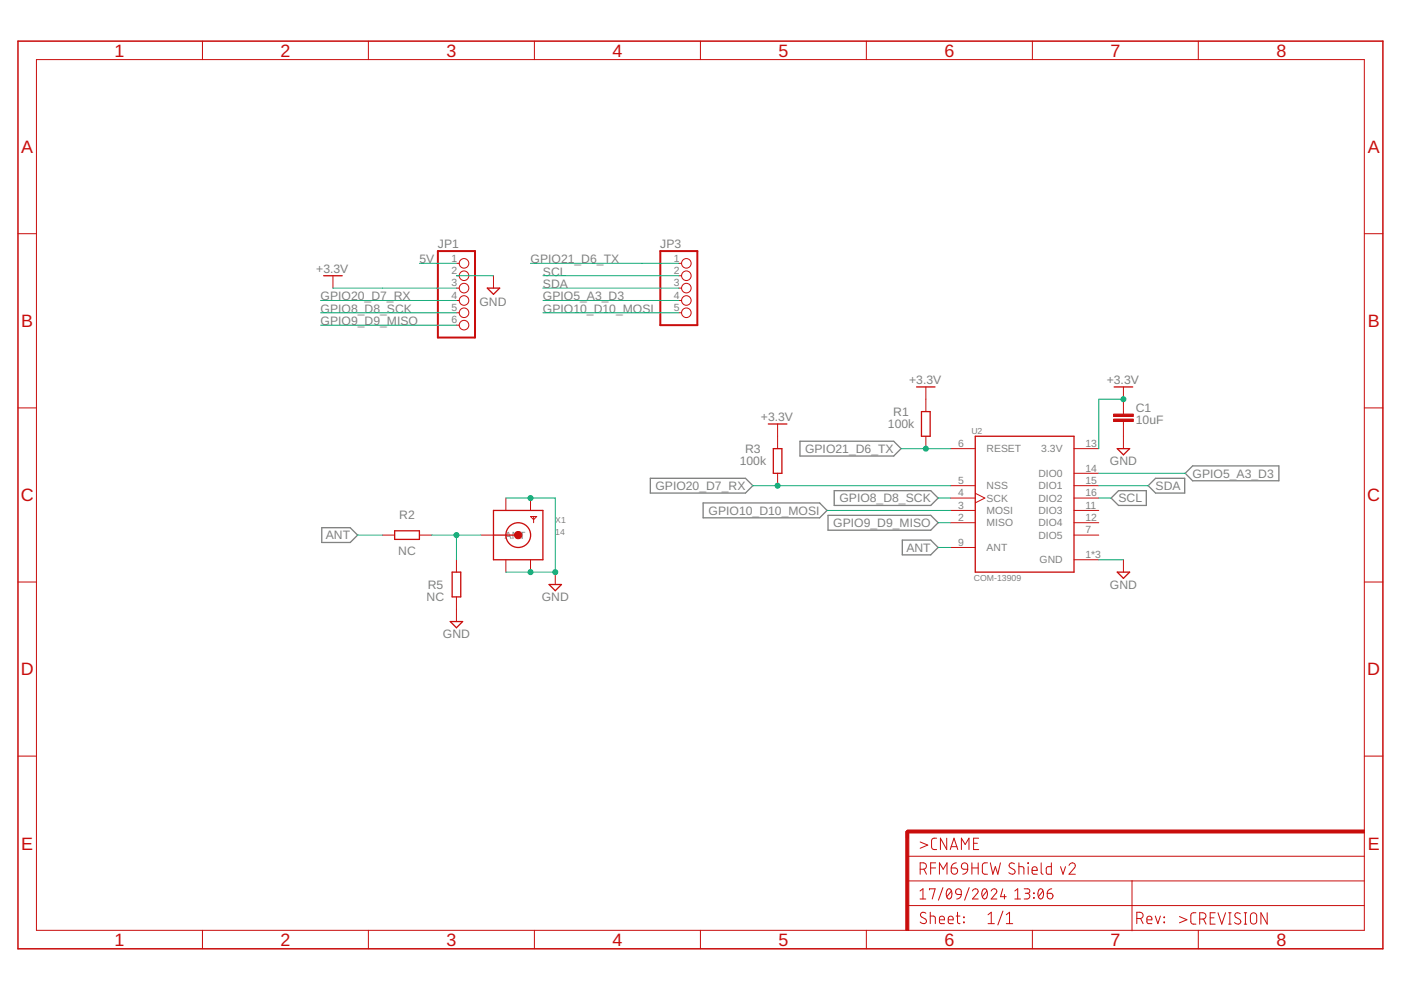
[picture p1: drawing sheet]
<svg xmlns="http://www.w3.org/2000/svg" width="297mm" height="210mm" viewBox="0 0 297 210" stroke-linecap="round" stroke-linejoin="round" font-family="sans-serif">
<path d="M169.6 93.6h19.9l1.6 1.5-1.6 1.6h-19.9zM68.2 111.9h6.1l1.5 1.6-1.5 1.5h-6.1zM137.9 101.4h20.2l1.5 1.6-1.5 1.5h-20.2zM149.1 106.6h24.7l1.5 1.6-1.5 1.6h-24.7zM175.6 109.3h21.7l1.6 1.5-1.6 1.6h-21.7zM176.9 104h20.4l1.6 1.6-1.6 1.6h-20.4zM191.3 114.5h6l1.6 1.6-1.6 1.5h-6zM235.6 105.6l1.6-1.6h5.8v3.2h-5.8zM243.4 103l1.6-1.6h6.2v3.1h-6.2zM251.3 100.4l1.6-1.6h18.2v3.1h-18.2z" fill="none" stroke="#808080" stroke-width=".28"/>
<path d="M92.8 53.2h7.9v18.4h-7.9zM140 53.2h7.8v15.7h-7.8z" fill="none" stroke="#c90d0c" stroke-width=".42"/>
<g fill="none" stroke="#c90d0c" stroke-width=".21">
<path d="M7.7 12.6h281.6v184.7h-281.6zM42.9 8.7v3.9M78.1 8.7v3.9M113.3 8.7v3.9M148.5 8.7v3.9M183.7 8.7v3.9M218.9 8.7v3.9M254.1 8.7v3.9M3.8 49.6h3.9M70.6 58.5v2.6M96.8 55.8h.5M96.8 58.5h.5"/>
<path d="M104.6 58.5v2.6M143.9 55.8h.6M143.9 58.5h.6M289.3 49.6h3.9M96.8 61.1h.5M96.8 63.7h.5M96.8 66.3h.5M96.8 68.9h.5M143.9 61.1h.6M143.9 63.7h.6M143.9 66.3h.6M3.8 86.5h3.9"/>
<path d="M164.9 89.9v5.2M196.3 82v5.3M196.3 92.5v2.6M201.5 95.1h5.3M227.7 95.1h5.3M238.2 82v5.8M238.2 89.4v5.7M289.3 86.5h3.9M81.1 113.5h2.6M88.9 113.5h2.6M96.8 118.7v2.6M102 113.5h2.6"/>
<path d="M107.3 105.6v2.6M107.3 118.7v2.6M112.5 109.5h1.3l-.7 .7zM112.5 105.6v2.6M112.5 118.7v2.6M113.1 109.5v1.3M164.9 100.4v2.6M201.5 110.8h5.3M201.5 103h5.3M201.5 105.6h5.3M201.5 116.1h5.3M201.5 108.2h5.3"/>
<path d="M206.8 104.6l2 1-2 1M227.7 118.7h5.3M227.7 100.4h5.3M227.7 110.8h5.3M227.7 103h5.3M227.7 105.6h5.3M227.7 108.2h5.3M227.7 113.5h5.3M238.2 118.7v2.6M3.8 123.4h3.9M96.8 126.6v5.2M117.7 121.3v2.6"/>
<path d="M289.3 123.4h3.9M3.8 160.3h3.9M195.1 178.5l1.6 .7-1.6 .7M198.6 177.7l-.8 .1-.3 .4 .1 1.7 .5 .2h.5M200.7 177.7v2.4l-1.3-2.4v2.4M201.7 179.5h1.2M206.4 178.8h.8M207.5 177.7h-1.1v2.4h1.1M289.3 160.3h3.9M42.9 197.3v3.9M78.1 197.3v3.9M113.3 197.3v3.9"/>
<path d="M148.5 197.3v3.9M183.7 197.3v3.9M192.4 192h96.9M192.4 186.8h96.9M192.4 181.5h96.9M195.1 188.9l.6-.5v2.2M195.1 190.6h1.2M195.1 184.3a1.18 1.18 0 0 0 1.2-.3l.1-.4-.1-.4a1.18 1.18 0 0 0-1.2-.3v2.5M195.9 184.3l.5 1.1M196.3 193.6a.6 .6 0 0 0-.9-.1 .6 .6 0 0 0 0 .9l.8 .4a.6 .6 0 0 1 0 .9 .6 .6 0 0 1-.9 0l-.2-.2M197.1 188.7v-.3h1.2l-.6 2.2M197.2 194.2l1 .2 .1 1.4"/>
<path d="M197.2 193.4v2.4M197.3 184h1.1M198.4 182.9h-1.1v2.5M199.2 195h1a.56 .56 0 0 0-.3-.7 .56 .56 0 0 0-.7 .5l.1 .9 .9 .1M199.2 185.4v-2.5l.8 1.4 .8-1.4v2.5M199.9 188.2l-.9 2.7M200.9 188.6l.1-.1a.91 .91 0 0 1 .8 1.3 .61 .61 0 0 1-.6 .8 .61 .61 0 0 1-.6-.8v-.5zM201 195h1.1a.56 .56 0 0 0-.4-.7 .56 .56 0 0 0-.7 .5l.1 .9 1 .1M201.5 180.1l.8-2.4 .8 2.4M201.7 184h.8a.68 .68 0 0 1 .5 .8 .68 .68 0 0 1-.7 .6 .68 .68 0 0 1-.6-.7zM201.7 188.9l-1 1.2M202.7 188.7a.61 .61 0 0 1 .7-.2 .61 .61 0 0 1 .4 .5v.7h-.7a.59 .59 0 0 1-.4-1z"/>
<path d="M202.7 194.2h.8M202.8 182.9l-.8 .4-.3 .7M203 193.4v2.2l.5 .2M203.8 189.7l-.3 .6-.7 .3M203.8 180.1v-2.4l.8 1.3 .8-1.3v2.4M204 183.2a.67 .67 0 0 1 .7-.2 .67 .67 0 0 1 .5 .6v.7h-.8a.65 .65 0 0 1-.4-1.1zM204.3 194.4l.1 .2zM204.3 195.5l.1 .1zM205.2 184.3l-.3 .7-.8 .4M205.5 188.2l-1 2.7M206.1 184h1.3M206.1 182.9v2.5"/>
<path d="M206.2 188.9a.59 .59 0 0 1 .8-.5 .59 .59 0 0 1 .2 1l-1 1.2h1.2M207.4 182.9v2.5M208.4 188.6l.2-.1a.91 .91 0 0 1 .7 1.3 .61 .61 0 0 1-.5 .8 .61 .61 0 0 1-.6-.8v-.5zM209.3 188.9l-1 1.2M209.4 182.9l-.8 .1-.3 .5 .1 1.6 .3 .2 .7 .1M209.5 194l.7-.6v2.4M209.5 195.8h1.3M210 182.9l.5 2.5 .5-1.7 .6 1.7 .5-2.5M210.1 188.9a.59 .59 0 0 1 .9-.5 .59 .59 0 0 1 .2 1l-1.1 1.2h1.2M212.6 188.4l-.5 1.7h1.2M212.6 193.2l-1 2.9M213 189.7v.9"/>
<path d="M213.4 195.8h1.3M213.4 194l.6-.6v2.4M215.1 183.2a.61 .61 0 0 0-.9-.2 .61 .61 0 0 0 0 1l.7 .4a.6 .6 0 0 1 .1 .9 .6 .6 0 0 1-.9-.1l-.2-.2M215.2 190.6h1.2M215.2 188.9l.6-.5v2.2M216 183.7h.7l.4 .3v1.4M216 182.9v2.5M217.1 188.4h.8a.48 .48 0 0 1 .4 .5 .48 .48 0 0 1-.4 .5h-.5M217.7 189.4a.6 .6 0 0 1 .7 .6 .6 .6 0 0 1-.7 .6h-.6M217.9 182.9l.2 .2zM218 183.7v1.7M218.8 184.6h1.1a.56 .56 0 0 0-.4-.8 .56 .56 0 0 0-.7 .5l.1 1 1 .1"/>
<path d="M218.9 197.3v3.9M219.1 189.3l.2 .2zM219.1 190.3l.2 .1zM220.3 188.6l.2-.1a.91 .91 0 0 1 .7 1.3 .61 .61 0 0 1-.5 .8 .61 .61 0 0 1-.6-.8v-.5zM220.7 182.9l.1 2.2 .3 .3M221.1 188.9l-.9 1.2M222 189.4h.8a.6 .6 0 0 1 .4 .7 .6 .6 0 0 1-.6 .5 .6 .6 0 0 1-.6-.6zM222.9 182.9v2.5l-.8-.1-.3-.3 .1-1 .3-.3h.7M223 188.4l-.7 .3-.3 .7M224.9 183.7l.5 1.7 .5-1.7M226.7 183.5a.66 .66 0 0 1 .9-.5 .66 .66 0 0 1 .2 1l-1.1 1.4h1.3M240 186.8v10.6"/>
<path d="M241 194.8h.7a.67 .67 0 0 0 .7-.7 .67 .67 0 0 0-.7-.7h-.7v2.4M241.8 194.8l.6 1M243.2 195h1a.56 .56 0 0 0-.3-.7 .56 .56 0 0 0-.7 .5l.1 .9 .9 .1M244.9 194.2l.6 1.6 .5-1.6M246.8 195.5l.1 .1zM246.8 194.4l.1 .2zM250.1 194.3l1.6 .7-1.6 .7M253.6 193.5l-.8 .1-.3 .5 .1 1.6 .3 .2h.7M254.1 197.3v3.9M254.4 194.9h.6a.67 .67 0 0 0 .7-.7 .67 .67 0 0 0-.7-.7h-.6v2.4M255.2 194.9l.5 1M256.6 194.6h.8"/>
<path d="M257.6 193.5h-1v2.4h1M258.2 193.5l.8 2.4 .8-2.4M260.5 195.9h.5M260.5 193.5h.5M260.8 193.5v2.4M263 193.7a.6 .6 0 0 0-1-.1 .6 .6 0 0 0 .1 .9l.7 .4a.6 .6 0 0 1 .1 .9 .6 .6 0 0 1-.9 0l-.3-.2M263.8 195.9h.5M263.8 193.5h.5M264.1 193.5v2.4M265.2 193.8a.67 .67 0 0 1 .8-.2 .67 .67 0 0 1 .4 .6v1.1a.67 .67 0 0 1-.6 .6 .67 .67 0 0 1-.7-.6zM268.7 193.5v2.4l-1.4-2.4v2.4"/>
<circle cx="98.4" cy="55.8" r="1.02"/>
<circle cx="98.4" cy="58.5" r="1.02"/>
<circle cx="145.5" cy="58.5" r="1.02"/>
<circle cx="145.5" cy="55.8" r="1.02"/>
<circle cx="98.4" cy="66.3" r="1.02"/>
<circle cx="98.4" cy="61.1" r="1.02"/>
<circle cx="98.4" cy="63.7" r="1.02"/>
<circle cx="98.4" cy="68.9" r="1.02"/>
<circle cx="145.5" cy="63.7" r="1.02"/>
<circle cx="145.5" cy="66.3" r="1.02"/>
<circle cx="145.5" cy="61.1" r="1.02"/>
</g>
<g fill="none" stroke="#c90d0c" stroke-width=".28">
<path d="M68.6 58.5h4M103.3 61.1h2.6l-1.3 1.3zM162.9 89.9h3.9M164 95.1h1.8v5.3h-1.8zM194.3 82h3.9M195.4 87.3h1.8v5.2h-1.8zM206.8 92.5h20.9v28.8h-20.9zM236.2 82h4M236.9 95.1h2.6l-1.3 1.3zM83.7 112.5h5.2v1.9h-5.2zM104.6 108.2h10.5v10.5h-10.5zM104.6 113.5h5.3"/>
<path d="M95.5 131.8h2.6l-1.3 1.3zM95.9 121.3h1.8v5.3h-1.8zM116.4 123.9h2.6l-1.3 1.3zM236.9 121.3h2.6l-1.3 1.3z"/>
<circle cx="109.9" cy="113.5" r="2.62"/>
</g>
<g fill="#c90d0c" stroke="#c90d0c" stroke-width=".21">
<path d="M192 176.3h.7v21h-.7z"/>
<path d="M192.4 176h96.9v.6h-96.9z"/>
<path d="M236.1 88.9h4.2v.5h-4.2z"/>
<path d="M236.1 87.8h4.2v.5h-4.2z"/>
</g>
<path d="M193.7 176.3h-1.3v1.3" fill="none" stroke="#c90d0c" stroke-width=".63"/>
<path d="M3.8 8.7h289.4v192.5h-289.4z" fill="none" stroke="#c90d0c" stroke-width=".32"/>
<circle cx="109.9" cy="113.5" r=".79" fill="#c90d0c" stroke="#c90d0c" stroke-width=".21"/>
<g fill="none" stroke="#0dab76" stroke-width=".21">
<path d="M88.9 55.8h7.9M96.8 58.5h7.8M112.5 55.8h31.4M115.1 58.5h28.8M68 66.3h28.8M68 68.9h28.8M68 63.7h28.8M70.6 61.1h26.2M115.1 66.3h28.8M115.1 63.7h28.8M115.1 61.1h28.8M191.1 95.1h10.4"/>
<path d="M238.2 84.6h-5.2v10.5M75.8 113.5h5.3M91.5 113.5h10.5M96.8 113.5v5.2M107.3 105.6h10.4v15.7h-10.4M159.6 103h41.9M175.3 108.2h26.2M198.9 105.6h2.6M198.9 110.8h2.6M198.9 116.1h2.6M233 118.7h5.2M233 105.6h2.6"/>
<path d="M233 100.4h18.3M233 103h10.4"/>
</g>
<g fill="#0dab76" stroke="#0dab76" stroke-width=".21">
<circle cx="112.5" cy="105.6" r=".53"/>
<circle cx="117.7" cy="121.3" r=".53"/>
<circle cx="112.5" cy="121.3" r=".53"/>
<circle cx="196.3" cy="95.1" r=".53"/>
<circle cx="164.9" cy="103" r=".53"/>
<circle cx="238.2" cy="84.6" r=".53"/>
<circle cx="96.8" cy="113.5" r=".53"/>
</g>
<g font-size="3.8" fill="#c90d0c">
<text x="24.3" y="12">1</text>
<text x="59.5" y="12">2</text>
<text x="94.7" y="12">3</text>
<text x="129.8" y="12">4</text>
<text x="165" y="12">5</text>
<text x="200.2" y="12">6</text>
<text x="235.4" y="12">7</text>
<text x="270.6" y="12">8</text>
<text x="4.5" y="32.4">A</text>
<text x="290" y="32.4">A</text>
<text x="4.5" y="69.4">B</text>
<text x="290" y="69.4">B</text>
<text x="4.4" y="106.3">C</text>
<text x="289.9" y="106.3">C</text>
<text x="4.4" y="143.2">D</text>
<text x="289.9" y="143.2">D</text>
<text x="4.5" y="180.1">E</text>
<text x="290" y="180.1">E</text>
<text x="24.3" y="200.5">1</text>
<text x="59.5" y="200.5">2</text>
<text x="94.7" y="200.5">3</text>
<text x="129.8" y="200.5">4</text>
<text x="165" y="200.5">5</text>
<text x="200.2" y="200.5">6</text>
<text x="235.4" y="200.5">7</text>
<text x="270.6" y="200.5">8</text>
</g>
<g font-size="2.6" fill="#808080">
<text x="92.8" y="52.6">JP1</text>
<text x="140" y="52.6">JP3</text>
<text x="67" y="57.9">+3.3V</text>
<text x="88.9" y="55.8">5V</text>
<text x="112.5" y="55.8">GPIO21_D6_TX</text>
<text x="115.1" y="58.5">SCL</text>
<text x="68" y="63.7">GPIO20_D7_RX</text>
<text x="101.6" y="64.9">GND</text>
<text x="115.1" y="63.7">GPIO5_A3_D3</text>
<text x="115.1" y="61.1">SDA</text>
<text x="68" y="68.9">GPIO9_D9_MISO</text>
<text x="68" y="66.3">GPIO8_D8_SCK</text>
<text x="115.1" y="66.3">GPIO10_D10_MOSI</text>
<text x="192.8" y="81.5">+3.3V</text>
<text x="234.7" y="81.5">+3.3V</text>
<text x="161.3" y="89.4">+3.3V</text>
<text x="189.4" y="88.2">R1</text>
<text x="240.8" y="89.9">10uF</text>
<text x="240.8" y="87.3">C1</text>
<text x="188.3" y="90.8">100k</text>
<text x="156.8" y="98.7">100k</text>
<text x="158" y="96">R3</text>
<text x="170.7" y="96">GPIO21_D6_TX</text>
<text x="235.3" y="98.7">GND</text>
<text x="252.9" y="101.3">GPIO5_A3_D3</text>
<text x="139" y="103.9">GPIO20_D7_RX</text>
<text x="178" y="106.5">GPIO8_D8_SCK</text>
<text x="237.1" y="106.5">SCL</text>
<text x="245" y="103.9">SDA</text>
<text x="84.6" y="110">R2</text>
<text x="150.2" y="109.1">GPIO10_D10_MOSI</text>
<text x="176.7" y="111.8">GPIO9_D9_MISO</text>
<text x="69.1" y="114.4">ANT</text>
<text x="84.4" y="117.8">NC</text>
<text x="192.2" y="117">ANT</text>
<text x="90.7" y="124.8">R5</text>
<text x="235.3" y="124.8">GND</text>
<text x="90.5" y="127.5">NC</text>
<text x="114.9" y="127.5">GND</text>
<text x="93.9" y="135.3">GND</text>
</g>
<g font-size="2.2" fill="#808080">
<text x="95.8" y="55.5">1</text>
<text x="95.8" y="58.1">2</text>
<text x="142.9" y="55.5">1</text>
<text x="142.9" y="58.1">2</text>
<text x="95.8" y="60.7">3</text>
<text x="95.8" y="63.3">4</text>
<text x="95.8" y="66">5</text>
<text x="142.9" y="60.7">3</text>
<text x="142.9" y="63.3">4</text>
<text x="142.9" y="66">5</text>
<text x="95.8" y="68.6">6</text>
<text x="203.1" y="94.8">6</text>
<text x="209.2" y="95.9">RESET</text>
<text x="220.8" y="95.9">3.3V</text>
<text x="230.1" y="94.8">13</text>
<text x="220.2" y="101.1">DIO0</text>
<text x="230.1" y="100">14</text>
<text x="203.1" y="102.6">5</text>
<text x="203.1" y="105.2">4</text>
<text x="203.1" y="107.9">3</text>
<text x="209.2" y="103.8">NSS</text>
<text x="209.2" y="106.4">SCK</text>
<text x="220.2" y="103.8">DIO1</text>
<text x="220.2" y="106.4">DIO2</text>
<text x="230.1" y="102.6">15</text>
<text x="230.1" y="105.2">16</text>
<text x="230.1" y="107.9">11</text>
<text x="203.1" y="110.5">2</text>
<text x="209.2" y="111.6">MISO</text>
<text x="209.2" y="109">MOSI</text>
<text x="220.2" y="109">DIO3</text>
<text x="220.2" y="111.6">DIO4</text>
<text x="230.1" y="110.5">12</text>
<text x="230.1" y="113.1">7</text>
<text x="107" y="114.2">ANT</text>
<text x="203.1" y="115.7">9</text>
<text x="209.2" y="116.9">ANT</text>
<text x="220.2" y="114.2">DIO5</text>
<text x="220.4" y="119.5">GND</text>
<text x="230.1" y="118.3">1*3</text>
</g>
<g font-size="1.8" fill="#808080">
<text x="206" y="91.9">U2</text>
<text x="117.7" y="110.8">X1</text>
<text x="117.7" y="113.5">14</text>
<text x="206.5" y="123.2">COM-13909</text>
</g>
</svg>
